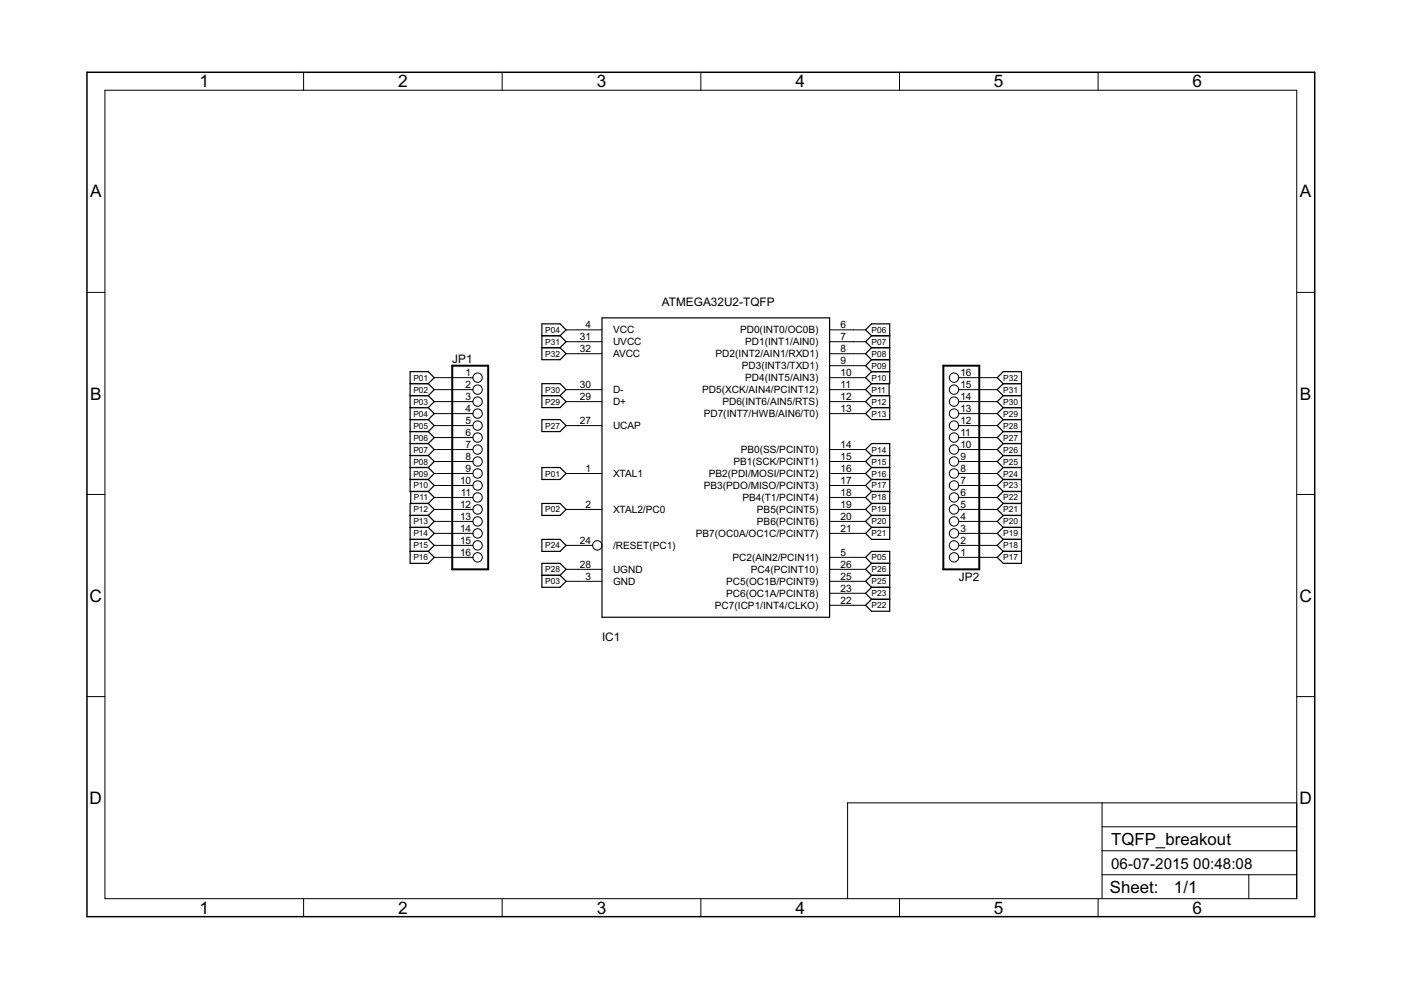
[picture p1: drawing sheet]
<?xml version="1.0" encoding="utf-8"?>
<!DOCTYPE eagle SYSTEM "eagle.dtd">
<eagle version="7.0.0">
<drawing>
<settings>
<setting alwaysvectorfont="no"/>
<setting verticaltext="up"/>
</settings>
<grid distance="0.1" unitdist="inch" unit="inch" style="lines" multiple="1" display="no" altdistance="0.01" altunitdist="inch" altunit="inch"/>
<schematic xreflabel="%F%N/%S.%C%R" xrefpart="/%S.%C%R">
<libraries>
<library name="frames">
<symbols>
<symbol name="A4L-LOC">
<wire x1="256.54" y1="3.81" x2="256.54" y2="8.89" width="0.1016" layer="94"/>
<wire x1="256.54" y1="8.89" x2="256.54" y2="13.97" width="0.1016" layer="94"/>
<wire x1="256.54" y1="13.97" x2="256.54" y2="19.05" width="0.1016" layer="94"/>
<wire x1="256.54" y1="19.05" x2="256.54" y2="24.13" width="0.1016" layer="94"/>
<wire x1="161.29" y1="3.81" x2="161.29" y2="24.13" width="0.1016" layer="94"/>
<wire x1="161.29" y1="24.13" x2="215.265" y2="24.13" width="0.1016" layer="94"/>
<wire x1="215.265" y1="24.13" x2="256.54" y2="24.13" width="0.1016" layer="94"/>
<wire x1="246.38" y1="3.81" x2="246.38" y2="8.89" width="0.1016" layer="94"/>
<wire x1="246.38" y1="8.89" x2="256.54" y2="8.89" width="0.1016" layer="94"/>
<wire x1="246.38" y1="8.89" x2="215.265" y2="8.89" width="0.1016" layer="94"/>
<wire x1="215.265" y1="8.89" x2="215.265" y2="3.81" width="0.1016" layer="94"/>
<wire x1="215.265" y1="8.89" x2="215.265" y2="13.97" width="0.1016" layer="94"/>
<wire x1="215.265" y1="13.97" x2="256.54" y2="13.97" width="0.1016" layer="94"/>
<wire x1="215.265" y1="13.97" x2="215.265" y2="19.05" width="0.1016" layer="94"/>
<wire x1="215.265" y1="19.05" x2="256.54" y2="19.05" width="0.1016" layer="94"/>
<wire x1="215.265" y1="19.05" x2="215.265" y2="24.13" width="0.1016" layer="94"/>
<text x="217.17" y="15.24" size="2.54" layer="94">&gt;DRAWING_NAME</text>
<text x="217.17" y="10.16" size="2.286" layer="94">&gt;LAST_DATE_TIME</text>
<text x="230.505" y="5.08" size="2.54" layer="94">&gt;SHEET</text>
<text x="216.916" y="4.953" size="2.54" layer="94">Sheet:</text>
<frame x1="0" y1="0" x2="260.35" y2="179.07" columns="6" rows="4" layer="94"/>
</symbol>
</symbols>
<devicesets>
<deviceset name="A4L-LOC" prefix="FRAME" uservalue="yes">
<gates>
<gate name="G$1" symbol="A4L-LOC" x="0" y="0"/>
</gates>
<devices>
<device name="">
<technologies>
<technology name=""/>
</technologies>
</device>
</devices>
</deviceset>
</devicesets>
</library>
<library name="adafruit">
<symbols>
<symbol name="ATMEGA32U2">
<wire x1="-17.78" y1="30.48" x2="30.48" y2="30.48" width="0.254" layer="94"/>
<wire x1="30.48" y1="30.48" x2="30.48" y2="-33.02" width="0.254" layer="94"/>
<wire x1="30.48" y1="-33.02" x2="-17.78" y2="-33.02" width="0.254" layer="94"/>
<wire x1="-17.78" y1="-33.02" x2="-17.78" y2="30.48" width="0.254" layer="94"/>
<text x="-17.78" y="-38.1" size="1.778" layer="95">&gt;NAME</text>
<text x="-5.08" y="33.02" size="1.778" layer="96">&gt;VALUE</text>
<pin name="PC2(AIN2/PCIN11)" x="35.56" y="-20.32" length="middle" rot="R180"/>
<pin name="XTAL2/PC0" x="-22.86" y="-10.16" length="middle"/>
<pin name="XTAL1" x="-22.86" y="-2.54" length="middle"/>
<pin name="GND" x="-22.86" y="-25.4" length="middle"/>
<pin name="VCC" x="-22.86" y="27.94" length="middle"/>
<pin name="UVCC" x="-22.86" y="25.4" length="middle"/>
<pin name="UGND" x="-22.86" y="-22.86" length="middle"/>
<pin name="D-" x="-22.86" y="15.24" length="middle"/>
<pin name="AVCC" x="-22.86" y="22.86" length="middle"/>
<pin name="PB3(PDO/MISO/PCINT3)" x="35.56" y="-5.08" length="middle" rot="R180"/>
<pin name="PB2(PDI/MOSI/PCINT2)" x="35.56" y="-2.54" length="middle" rot="R180"/>
<pin name="PB1(SCK/PCINT1)" x="35.56" y="0" length="middle" rot="R180"/>
<pin name="PB0(SS/PCINT0)" x="35.56" y="2.54" length="middle" rot="R180"/>
<pin name="PD7(INT7/HWB/AIN6/T0)" x="35.56" y="10.16" length="middle" rot="R180"/>
<pin name="PD6(INT6/AIN5/RTS)" x="35.56" y="12.7" length="middle" rot="R180"/>
<pin name="PD5(XCK/AIN4/PCINT12)" x="35.56" y="15.24" length="middle" rot="R180"/>
<pin name="PD4(INT5/AIN3)" x="35.56" y="17.78" length="middle" rot="R180"/>
<pin name="PD3(INT3/TXD1)" x="35.56" y="20.32" length="middle" rot="R180"/>
<pin name="PD2(INT2/AIN1/RXD1)" x="35.56" y="22.86" length="middle" rot="R180"/>
<pin name="PD1(INT1/AIN0)" x="35.56" y="25.4" length="middle" rot="R180"/>
<pin name="PD0(INT0/OC0B)" x="35.56" y="27.94" length="middle" rot="R180"/>
<pin name="PC7(ICP1/INT4/CLKO)" x="35.56" y="-30.48" length="middle" rot="R180"/>
<pin name="PC6(OC1A/PCINT8)" x="35.56" y="-27.94" length="middle" rot="R180"/>
<pin name="PC5(OC1B/PCINT9)" x="35.56" y="-25.4" length="middle" rot="R180"/>
<pin name="PC4(PCINT10)" x="35.56" y="-22.86" length="middle" rot="R180"/>
<pin name="PB4(T1/PCINT4)" x="35.56" y="-7.62" length="middle" rot="R180"/>
<pin name="PB6(PCINT6)" x="35.56" y="-12.7" length="middle" rot="R180"/>
<pin name="PB5(PCINT5)" x="35.56" y="-10.16" length="middle" rot="R180"/>
<pin name="PB7(OC0A/OC1C/PCINT7)" x="35.56" y="-15.24" length="middle" rot="R180"/>
<pin name="/RESET(PC1)" x="-22.86" y="-17.78" length="middle" function="dot"/>
<pin name="D+" x="-22.86" y="12.7" length="middle"/>
<pin name="UCAP" x="-22.86" y="7.62" length="middle"/>
</symbol>
</symbols>
<devicesets>
<deviceset name="ATMEGA32U2" prefix="IC">
<gates>
<gate name="G$1" symbol="ATMEGA32U2" x="-7.62" y="0"/>
</gates>
<devices>
<device name="-TQFP" package="TQFP32-08">
<connects>
<connect gate="G$1" pin="/RESET(PC1)" pad="24"/>
<connect gate="G$1" pin="AVCC" pad="32"/>
<connect gate="G$1" pin="D+" pad="29"/>
<connect gate="G$1" pin="D-" pad="30"/>
<connect gate="G$1" pin="GND" pad="3"/>
<connect gate="G$1" pin="PB0(SS/PCINT0)" pad="14"/>
<connect gate="G$1" pin="PB1(SCK/PCINT1)" pad="15"/>
<connect gate="G$1" pin="PB2(PDI/MOSI/PCINT2)" pad="16"/>
<connect gate="G$1" pin="PB3(PDO/MISO/PCINT3)" pad="17"/>
<connect gate="G$1" pin="PB4(T1/PCINT4)" pad="18"/>
<connect gate="G$1" pin="PB5(PCINT5)" pad="19"/>
<connect gate="G$1" pin="PB6(PCINT6)" pad="20"/>
<connect gate="G$1" pin="PB7(OC0A/OC1C/PCINT7)" pad="21"/>
<connect gate="G$1" pin="PC2(AIN2/PCIN11)" pad="5"/>
<connect gate="G$1" pin="PC4(PCINT10)" pad="26"/>
<connect gate="G$1" pin="PC5(OC1B/PCINT9)" pad="25"/>
<connect gate="G$1" pin="PC6(OC1A/PCINT8)" pad="23"/>
<connect gate="G$1" pin="PC7(ICP1/INT4/CLKO)" pad="22"/>
<connect gate="G$1" pin="PD0(INT0/OC0B)" pad="6"/>
<connect gate="G$1" pin="PD1(INT1/AIN0)" pad="7"/>
<connect gate="G$1" pin="PD2(INT2/AIN1/RXD1)" pad="8"/>
<connect gate="G$1" pin="PD3(INT3/TXD1)" pad="9"/>
<connect gate="G$1" pin="PD4(INT5/AIN3)" pad="10"/>
<connect gate="G$1" pin="PD5(XCK/AIN4/PCINT12)" pad="11"/>
<connect gate="G$1" pin="PD6(INT6/AIN5/RTS)" pad="12"/>
<connect gate="G$1" pin="PD7(INT7/HWB/AIN6/T0)" pad="13"/>
<connect gate="G$1" pin="UCAP" pad="27"/>
<connect gate="G$1" pin="UGND" pad="28"/>
<connect gate="G$1" pin="UVCC" pad="31"/>
<connect gate="G$1" pin="VCC" pad="4"/>
<connect gate="G$1" pin="XTAL1" pad="1"/>
<connect gate="G$1" pin="XTAL2/PC0" pad="2"/>
</connects>
<technologies>
<technology name=""/>
</technologies>
</device>
</devices>
</deviceset>
</devicesets>
</library>
<library name="pinhead">
<symbols>
<symbol name="PINHD16">
<wire x1="-6.35" y1="-22.86" x2="1.27" y2="-22.86" width="0.4064" layer="94"/>
<wire x1="1.27" y1="-22.86" x2="1.27" y2="20.32" width="0.4064" layer="94"/>
<wire x1="1.27" y1="20.32" x2="-6.35" y2="20.32" width="0.4064" layer="94"/>
<wire x1="-6.35" y1="20.32" x2="-6.35" y2="-22.86" width="0.4064" layer="94"/>
<text x="-6.35" y="20.955" size="1.778" layer="95">&gt;NAME</text>
<text x="-6.35" y="-25.4" size="1.778" layer="96">&gt;VALUE</text>
<pin name="1" x="-2.54" y="17.78" visible="pad" length="short" direction="pas" function="dot"/>
<pin name="2" x="-2.54" y="15.24" visible="pad" length="short" direction="pas" function="dot"/>
<pin name="3" x="-2.54" y="12.7" visible="pad" length="short" direction="pas" function="dot"/>
<pin name="4" x="-2.54" y="10.16" visible="pad" length="short" direction="pas" function="dot"/>
<pin name="5" x="-2.54" y="7.62" visible="pad" length="short" direction="pas" function="dot"/>
<pin name="6" x="-2.54" y="5.08" visible="pad" length="short" direction="pas" function="dot"/>
<pin name="7" x="-2.54" y="2.54" visible="pad" length="short" direction="pas" function="dot"/>
<pin name="8" x="-2.54" y="0" visible="pad" length="short" direction="pas" function="dot"/>
<pin name="9" x="-2.54" y="-2.54" visible="pad" length="short" direction="pas" function="dot"/>
<pin name="10" x="-2.54" y="-5.08" visible="pad" length="short" direction="pas" function="dot"/>
<pin name="11" x="-2.54" y="-7.62" visible="pad" length="short" direction="pas" function="dot"/>
<pin name="12" x="-2.54" y="-10.16" visible="pad" length="short" direction="pas" function="dot"/>
<pin name="13" x="-2.54" y="-12.7" visible="pad" length="short" direction="pas" function="dot"/>
<pin name="14" x="-2.54" y="-15.24" visible="pad" length="short" direction="pas" function="dot"/>
<pin name="15" x="-2.54" y="-17.78" visible="pad" length="short" direction="pas" function="dot"/>
<pin name="16" x="-2.54" y="-20.32" visible="pad" length="short" direction="pas" function="dot"/>
</symbol>
</symbols>
<devicesets>
<deviceset name="PINHD-1X16" prefix="JP" uservalue="yes">
<gates>
<gate name="A" symbol="PINHD16" x="0" y="0"/>
</gates>
<devices>
<device name="" package="1X16">
<connects>
<connect gate="A" pin="1" pad="1"/>
<connect gate="A" pin="10" pad="10"/>
<connect gate="A" pin="11" pad="11"/>
<connect gate="A" pin="12" pad="12"/>
<connect gate="A" pin="13" pad="13"/>
<connect gate="A" pin="14" pad="14"/>
<connect gate="A" pin="15" pad="15"/>
<connect gate="A" pin="16" pad="16"/>
<connect gate="A" pin="2" pad="2"/>
<connect gate="A" pin="3" pad="3"/>
<connect gate="A" pin="4" pad="4"/>
<connect gate="A" pin="5" pad="5"/>
<connect gate="A" pin="6" pad="6"/>
<connect gate="A" pin="7" pad="7"/>
<connect gate="A" pin="8" pad="8"/>
<connect gate="A" pin="9" pad="9"/>
</connects>
<technologies>
<technology name=""/>
</technologies>
</device>
<device name="/90" package="1X16/90">
<connects>
<connect gate="A" pin="1" pad="1"/>
<connect gate="A" pin="10" pad="10"/>
<connect gate="A" pin="11" pad="11"/>
<connect gate="A" pin="12" pad="12"/>
<connect gate="A" pin="13" pad="13"/>
<connect gate="A" pin="14" pad="14"/>
<connect gate="A" pin="15" pad="15"/>
<connect gate="A" pin="16" pad="16"/>
<connect gate="A" pin="2" pad="2"/>
<connect gate="A" pin="3" pad="3"/>
<connect gate="A" pin="4" pad="4"/>
<connect gate="A" pin="5" pad="5"/>
<connect gate="A" pin="6" pad="6"/>
<connect gate="A" pin="7" pad="7"/>
<connect gate="A" pin="8" pad="8"/>
<connect gate="A" pin="9" pad="9"/>
</connects>
<technologies>
<technology name=""/>
</technologies>
</device>
</devices>
</deviceset>
</devicesets>
</library>
</libraries>
<attributes>
</attributes>
<variantdefs>
</variantdefs>
<classes>
<class number="0" name="default" width="0" drill="0">
</class>
</classes>
<parts>
<part name="FRAME1" library="frames" deviceset="A4L-LOC" device="" value="value"/>
<part name="IC1" library="adafruit" deviceset="ATMEGA32U2" device="-TQFP"/>
<part name="JP1" library="pinhead" deviceset="PINHD-1X16" device=""/>
<part name="JP2" library="pinhead" deviceset="PINHD-1X16" device=""/>
</parts>
<sheets>
<sheet>
<plain>
</plain>
<instances>
<instance part="FRAME1" gate="G$1" x="0" y="0"/>
<instance part="IC1" gate="G$1" x="127" y="96.52"/>
<instance part="JP1" gate="A" x="83.82" y="96.52"/>
<instance part="JP2" gate="A" x="182.88" y="93.98" rot="R180"/>
</instances>
<busses>
</busses>
<nets>
<net name="P01" class="0">
<segment>
<pinref part="JP1" gate="A" pin="1"/>
<wire x1="81.28" y1="114.3" x2="73.66" y2="114.3" width="0.1524" layer="91"/>
<label x="73.66" y="114.3" size="1.27" layer="95" rot="R180" xref="yes"/>
</segment>
<segment>
<pinref part="IC1" gate="G$1" pin="XTAL1"/>
<wire x1="104.14" y1="93.98" x2="101.6" y2="93.98" width="0.1524" layer="91"/>
<label x="101.6" y="93.98" size="1.27" layer="95" rot="R180" xref="yes"/>
</segment>
</net>
<net name="P02" class="0">
<segment>
<pinref part="JP1" gate="A" pin="2"/>
<wire x1="81.28" y1="111.76" x2="73.66" y2="111.76" width="0.1524" layer="91"/>
<label x="73.66" y="111.76" size="1.27" layer="95" rot="R180" xref="yes"/>
</segment>
<segment>
<pinref part="IC1" gate="G$1" pin="XTAL2/PC0"/>
<wire x1="104.14" y1="86.36" x2="101.6" y2="86.36" width="0.1524" layer="91"/>
<label x="101.6" y="86.36" size="1.27" layer="95" rot="R180" xref="yes"/>
</segment>
</net>
<net name="P03" class="0">
<segment>
<pinref part="JP1" gate="A" pin="3"/>
<wire x1="81.28" y1="109.22" x2="73.66" y2="109.22" width="0.1524" layer="91"/>
<label x="73.66" y="109.22" size="1.27" layer="95" rot="R180" xref="yes"/>
</segment>
<segment>
<pinref part="IC1" gate="G$1" pin="GND"/>
<wire x1="104.14" y1="71.12" x2="101.6" y2="71.12" width="0.1524" layer="91"/>
<label x="101.6" y="71.12" size="1.27" layer="95" rot="R180" xref="yes"/>
</segment>
</net>
<net name="P04" class="0">
<segment>
<pinref part="JP1" gate="A" pin="4"/>
<wire x1="81.28" y1="106.68" x2="73.66" y2="106.68" width="0.1524" layer="91"/>
<label x="73.66" y="106.68" size="1.27" layer="95" rot="R180" xref="yes"/>
</segment>
<segment>
<pinref part="IC1" gate="G$1" pin="VCC"/>
<wire x1="104.14" y1="124.46" x2="101.6" y2="124.46" width="0.1524" layer="91"/>
<label x="101.6" y="124.46" size="1.27" layer="95" rot="R180" xref="yes"/>
</segment>
</net>
<net name="P05" class="0">
<segment>
<pinref part="JP1" gate="A" pin="5"/>
<wire x1="81.28" y1="104.14" x2="73.66" y2="104.14" width="0.1524" layer="91"/>
<label x="73.66" y="104.14" size="1.27" layer="95" rot="R180" xref="yes"/>
</segment>
<segment>
<pinref part="IC1" gate="G$1" pin="PC2(AIN2/PCIN11)"/>
<wire x1="162.56" y1="76.2" x2="165.1" y2="76.2" width="0.1524" layer="91"/>
<label x="165.1" y="76.2" size="1.27" layer="95" xref="yes"/>
</segment>
</net>
<net name="P06" class="0">
<segment>
<pinref part="JP1" gate="A" pin="6"/>
<wire x1="81.28" y1="101.6" x2="73.66" y2="101.6" width="0.1524" layer="91"/>
<label x="73.66" y="101.6" size="1.27" layer="95" rot="R180" xref="yes"/>
</segment>
<segment>
<pinref part="IC1" gate="G$1" pin="PD0(INT0/OC0B)"/>
<wire x1="162.56" y1="124.46" x2="165.1" y2="124.46" width="0.1524" layer="91"/>
<label x="165.1" y="124.46" size="1.27" layer="95" xref="yes"/>
</segment>
</net>
<net name="P07" class="0">
<segment>
<pinref part="JP1" gate="A" pin="7"/>
<wire x1="81.28" y1="99.06" x2="73.66" y2="99.06" width="0.1524" layer="91"/>
<label x="73.66" y="99.06" size="1.27" layer="95" rot="R180" xref="yes"/>
</segment>
<segment>
<pinref part="IC1" gate="G$1" pin="PD1(INT1/AIN0)"/>
<wire x1="162.56" y1="121.92" x2="165.1" y2="121.92" width="0.1524" layer="91"/>
<label x="165.1" y="121.92" size="1.27" layer="95" xref="yes"/>
</segment>
</net>
<net name="P08" class="0">
<segment>
<pinref part="JP1" gate="A" pin="8"/>
<wire x1="81.28" y1="96.52" x2="73.66" y2="96.52" width="0.1524" layer="91"/>
<label x="73.66" y="96.52" size="1.27" layer="95" rot="R180" xref="yes"/>
</segment>
<segment>
<pinref part="IC1" gate="G$1" pin="PD2(INT2/AIN1/RXD1)"/>
<wire x1="162.56" y1="119.38" x2="165.1" y2="119.38" width="0.1524" layer="91"/>
<label x="165.1" y="119.38" size="1.27" layer="95" xref="yes"/>
</segment>
</net>
<net name="P09" class="0">
<segment>
<pinref part="JP1" gate="A" pin="9"/>
<wire x1="81.28" y1="93.98" x2="73.66" y2="93.98" width="0.1524" layer="91"/>
<label x="73.66" y="93.98" size="1.27" layer="95" rot="R180" xref="yes"/>
</segment>
<segment>
<pinref part="IC1" gate="G$1" pin="PD3(INT3/TXD1)"/>
<wire x1="162.56" y1="116.84" x2="165.1" y2="116.84" width="0.1524" layer="91"/>
<label x="165.1" y="116.84" size="1.27" layer="95" xref="yes"/>
</segment>
</net>
<net name="P10" class="0">
<segment>
<pinref part="JP1" gate="A" pin="10"/>
<wire x1="81.28" y1="91.44" x2="73.66" y2="91.44" width="0.1524" layer="91"/>
<label x="73.66" y="91.44" size="1.27" layer="95" rot="R180" xref="yes"/>
</segment>
<segment>
<pinref part="IC1" gate="G$1" pin="PD4(INT5/AIN3)"/>
<wire x1="162.56" y1="114.3" x2="165.1" y2="114.3" width="0.1524" layer="91"/>
<label x="165.1" y="114.3" size="1.27" layer="95" xref="yes"/>
</segment>
</net>
<net name="P11" class="0">
<segment>
<pinref part="JP1" gate="A" pin="11"/>
<wire x1="81.28" y1="88.9" x2="73.66" y2="88.9" width="0.1524" layer="91"/>
<label x="73.66" y="88.9" size="1.27" layer="95" rot="R180" xref="yes"/>
</segment>
<segment>
<pinref part="IC1" gate="G$1" pin="PD5(XCK/AIN4/PCINT12)"/>
<wire x1="162.56" y1="111.76" x2="165.1" y2="111.76" width="0.1524" layer="91"/>
<label x="165.1" y="111.76" size="1.27" layer="95" xref="yes"/>
</segment>
</net>
<net name="P12" class="0">
<segment>
<pinref part="JP1" gate="A" pin="12"/>
<wire x1="81.28" y1="86.36" x2="73.66" y2="86.36" width="0.1524" layer="91"/>
<label x="73.66" y="86.36" size="1.27" layer="95" rot="R180" xref="yes"/>
</segment>
<segment>
<pinref part="IC1" gate="G$1" pin="PD6(INT6/AIN5/RTS)"/>
<wire x1="165.1" y1="109.22" x2="162.56" y2="109.22" width="0.1524" layer="91"/>
<label x="165.1" y="109.22" size="1.27" layer="95" xref="yes"/>
</segment>
</net>
<net name="P13" class="0">
<segment>
<pinref part="JP1" gate="A" pin="13"/>
<wire x1="81.28" y1="83.82" x2="73.66" y2="83.82" width="0.1524" layer="91"/>
<label x="73.66" y="83.82" size="1.27" layer="95" rot="R180" xref="yes"/>
</segment>
<segment>
<pinref part="IC1" gate="G$1" pin="PD7(INT7/HWB/AIN6/T0)"/>
<wire x1="162.56" y1="106.68" x2="165.1" y2="106.68" width="0.1524" layer="91"/>
<label x="165.1" y="106.68" size="1.27" layer="95" xref="yes"/>
</segment>
</net>
<net name="P14" class="0">
<segment>
<pinref part="JP1" gate="A" pin="14"/>
<wire x1="81.28" y1="81.28" x2="73.66" y2="81.28" width="0.1524" layer="91"/>
<label x="73.66" y="81.28" size="1.27" layer="95" rot="R180" xref="yes"/>
</segment>
<segment>
<pinref part="IC1" gate="G$1" pin="PB0(SS/PCINT0)"/>
<wire x1="162.56" y1="99.06" x2="165.1" y2="99.06" width="0.1524" layer="91"/>
<label x="165.1" y="99.06" size="1.27" layer="95" xref="yes"/>
</segment>
</net>
<net name="P15" class="0">
<segment>
<pinref part="JP1" gate="A" pin="15"/>
<wire x1="81.28" y1="78.74" x2="73.66" y2="78.74" width="0.1524" layer="91"/>
<label x="73.66" y="78.74" size="1.27" layer="95" rot="R180" xref="yes"/>
</segment>
<segment>
<pinref part="IC1" gate="G$1" pin="PB1(SCK/PCINT1)"/>
<wire x1="162.56" y1="96.52" x2="165.1" y2="96.52" width="0.1524" layer="91"/>
<label x="165.1" y="96.52" size="1.27" layer="95" xref="yes"/>
</segment>
</net>
<net name="P16" class="0">
<segment>
<pinref part="JP1" gate="A" pin="16"/>
<wire x1="81.28" y1="76.2" x2="73.66" y2="76.2" width="0.1524" layer="91"/>
<label x="73.66" y="76.2" size="1.27" layer="95" rot="R180" xref="yes"/>
</segment>
<segment>
<pinref part="IC1" gate="G$1" pin="PB2(PDI/MOSI/PCINT2)"/>
<wire x1="162.56" y1="93.98" x2="165.1" y2="93.98" width="0.1524" layer="91"/>
<label x="165.1" y="93.98" size="1.27" layer="95" xref="yes"/>
</segment>
</net>
<net name="P17" class="0">
<segment>
<pinref part="JP2" gate="A" pin="1"/>
<wire x1="185.42" y1="76.2" x2="193.04" y2="76.2" width="0.1524" layer="91"/>
<label x="193.04" y="76.2" size="1.27" layer="95" xref="yes"/>
</segment>
<segment>
<pinref part="IC1" gate="G$1" pin="PB3(PDO/MISO/PCINT3)"/>
<wire x1="162.56" y1="91.44" x2="165.1" y2="91.44" width="0.1524" layer="91"/>
<label x="165.1" y="91.44" size="1.27" layer="95" xref="yes"/>
</segment>
</net>
<net name="P18" class="0">
<segment>
<pinref part="JP2" gate="A" pin="2"/>
<wire x1="185.42" y1="78.74" x2="193.04" y2="78.74" width="0.1524" layer="91"/>
<label x="193.04" y="78.74" size="1.27" layer="95" xref="yes"/>
</segment>
<segment>
<pinref part="IC1" gate="G$1" pin="PB4(T1/PCINT4)"/>
<wire x1="162.56" y1="88.9" x2="165.1" y2="88.9" width="0.1524" layer="91"/>
<label x="165.1" y="88.9" size="1.27" layer="95" xref="yes"/>
</segment>
</net>
<net name="P19" class="0">
<segment>
<pinref part="JP2" gate="A" pin="3"/>
<wire x1="185.42" y1="81.28" x2="193.04" y2="81.28" width="0.1524" layer="91"/>
<label x="193.04" y="81.28" size="1.27" layer="95" xref="yes"/>
</segment>
<segment>
<pinref part="IC1" gate="G$1" pin="PB5(PCINT5)"/>
<wire x1="162.56" y1="86.36" x2="165.1" y2="86.36" width="0.1524" layer="91"/>
<label x="165.1" y="86.36" size="1.27" layer="95" xref="yes"/>
</segment>
</net>
<net name="P20" class="0">
<segment>
<pinref part="JP2" gate="A" pin="4"/>
<wire x1="185.42" y1="83.82" x2="193.04" y2="83.82" width="0.1524" layer="91"/>
<label x="193.04" y="83.82" size="1.27" layer="95" xref="yes"/>
</segment>
<segment>
<pinref part="IC1" gate="G$1" pin="PB6(PCINT6)"/>
<wire x1="162.56" y1="83.82" x2="165.1" y2="83.82" width="0.1524" layer="91"/>
<label x="165.1" y="83.82" size="1.27" layer="95" xref="yes"/>
</segment>
</net>
<net name="P21" class="0">
<segment>
<pinref part="JP2" gate="A" pin="5"/>
<wire x1="185.42" y1="86.36" x2="193.04" y2="86.36" width="0.1524" layer="91"/>
<label x="193.04" y="86.36" size="1.27" layer="95" xref="yes"/>
</segment>
<segment>
<pinref part="IC1" gate="G$1" pin="PB7(OC0A/OC1C/PCINT7)"/>
<wire x1="162.56" y1="81.28" x2="165.1" y2="81.28" width="0.1524" layer="91"/>
<label x="165.1" y="81.28" size="1.27" layer="95" xref="yes"/>
</segment>
</net>
<net name="P22" class="0">
<segment>
<pinref part="JP2" gate="A" pin="6"/>
<wire x1="185.42" y1="88.9" x2="193.04" y2="88.9" width="0.1524" layer="91"/>
<label x="193.04" y="88.9" size="1.27" layer="95" xref="yes"/>
</segment>
<segment>
<pinref part="IC1" gate="G$1" pin="PC7(ICP1/INT4/CLKO)"/>
<wire x1="162.56" y1="66.04" x2="165.1" y2="66.04" width="0.1524" layer="91"/>
<label x="165.1" y="66.04" size="1.27" layer="95" xref="yes"/>
</segment>
</net>
<net name="P23" class="0">
<segment>
<pinref part="JP2" gate="A" pin="7"/>
<wire x1="185.42" y1="91.44" x2="193.04" y2="91.44" width="0.1524" layer="91"/>
<label x="193.04" y="91.44" size="1.27" layer="95" xref="yes"/>
</segment>
<segment>
<pinref part="IC1" gate="G$1" pin="PC6(OC1A/PCINT8)"/>
<wire x1="162.56" y1="68.58" x2="165.1" y2="68.58" width="0.1524" layer="91"/>
<label x="165.1" y="68.58" size="1.27" layer="95" xref="yes"/>
</segment>
</net>
<net name="P24" class="0">
<segment>
<pinref part="JP2" gate="A" pin="8"/>
<wire x1="185.42" y1="93.98" x2="193.04" y2="93.98" width="0.1524" layer="91"/>
<label x="193.04" y="93.98" size="1.27" layer="95" xref="yes"/>
</segment>
<segment>
<pinref part="IC1" gate="G$1" pin="/RESET(PC1)"/>
<wire x1="104.14" y1="78.74" x2="101.6" y2="78.74" width="0.1524" layer="91"/>
<label x="101.6" y="78.74" size="1.27" layer="95" rot="R180" xref="yes"/>
</segment>
</net>
<net name="P25" class="0">
<segment>
<pinref part="JP2" gate="A" pin="9"/>
<wire x1="185.42" y1="96.52" x2="193.04" y2="96.52" width="0.1524" layer="91"/>
<label x="193.04" y="96.52" size="1.27" layer="95" xref="yes"/>
</segment>
<segment>
<pinref part="IC1" gate="G$1" pin="PC5(OC1B/PCINT9)"/>
<wire x1="162.56" y1="71.12" x2="165.1" y2="71.12" width="0.1524" layer="91"/>
<label x="165.1" y="71.12" size="1.27" layer="95" xref="yes"/>
</segment>
</net>
<net name="P26" class="0">
<segment>
<pinref part="JP2" gate="A" pin="10"/>
<wire x1="185.42" y1="99.06" x2="193.04" y2="99.06" width="0.1524" layer="91"/>
<label x="193.04" y="99.06" size="1.27" layer="95" xref="yes"/>
</segment>
<segment>
<pinref part="IC1" gate="G$1" pin="PC4(PCINT10)"/>
<wire x1="162.56" y1="73.66" x2="165.1" y2="73.66" width="0.1524" layer="91"/>
<label x="165.1" y="73.66" size="1.27" layer="95" xref="yes"/>
</segment>
</net>
<net name="P27" class="0">
<segment>
<pinref part="JP2" gate="A" pin="11"/>
<wire x1="185.42" y1="101.6" x2="193.04" y2="101.6" width="0.1524" layer="91"/>
<label x="193.04" y="101.6" size="1.27" layer="95" xref="yes"/>
</segment>
<segment>
<pinref part="IC1" gate="G$1" pin="UCAP"/>
<wire x1="104.14" y1="104.14" x2="101.6" y2="104.14" width="0.1524" layer="91"/>
<label x="101.6" y="104.14" size="1.27" layer="95" rot="R180" xref="yes"/>
</segment>
</net>
<net name="P28" class="0">
<segment>
<pinref part="JP2" gate="A" pin="12"/>
<wire x1="185.42" y1="104.14" x2="193.04" y2="104.14" width="0.1524" layer="91"/>
<label x="193.04" y="104.14" size="1.27" layer="95" xref="yes"/>
</segment>
<segment>
<pinref part="IC1" gate="G$1" pin="UGND"/>
<wire x1="104.14" y1="73.66" x2="101.6" y2="73.66" width="0.1524" layer="91"/>
<label x="101.6" y="73.66" size="1.27" layer="95" rot="R180" xref="yes"/>
</segment>
</net>
<net name="P29" class="0">
<segment>
<pinref part="JP2" gate="A" pin="13"/>
<wire x1="185.42" y1="106.68" x2="193.04" y2="106.68" width="0.1524" layer="91"/>
<label x="193.04" y="106.68" size="1.27" layer="95" xref="yes"/>
</segment>
<segment>
<pinref part="IC1" gate="G$1" pin="D+"/>
<wire x1="104.14" y1="109.22" x2="101.6" y2="109.22" width="0.1524" layer="91"/>
<label x="101.6" y="109.22" size="1.27" layer="95" rot="R180" xref="yes"/>
</segment>
</net>
<net name="P30" class="0">
<segment>
<pinref part="JP2" gate="A" pin="14"/>
<wire x1="185.42" y1="109.22" x2="193.04" y2="109.22" width="0.1524" layer="91"/>
<label x="193.04" y="109.22" size="1.27" layer="95" xref="yes"/>
</segment>
<segment>
<pinref part="IC1" gate="G$1" pin="D-"/>
<wire x1="104.14" y1="111.76" x2="101.6" y2="111.76" width="0.1524" layer="91"/>
<label x="101.6" y="111.76" size="1.27" layer="95" rot="R180" xref="yes"/>
</segment>
</net>
<net name="P31" class="0">
<segment>
<pinref part="JP2" gate="A" pin="15"/>
<wire x1="185.42" y1="111.76" x2="193.04" y2="111.76" width="0.1524" layer="91"/>
<label x="193.04" y="111.76" size="1.27" layer="95" xref="yes"/>
</segment>
<segment>
<pinref part="IC1" gate="G$1" pin="UVCC"/>
<wire x1="104.14" y1="121.92" x2="101.6" y2="121.92" width="0.1524" layer="91"/>
<label x="101.6" y="121.92" size="1.27" layer="95" rot="R180" xref="yes"/>
</segment>
</net>
<net name="P32" class="0">
<segment>
<pinref part="JP2" gate="A" pin="16"/>
<wire x1="185.42" y1="114.3" x2="193.04" y2="114.3" width="0.1524" layer="91"/>
<label x="193.04" y="114.3" size="1.27" layer="95" xref="yes"/>
</segment>
<segment>
<pinref part="IC1" gate="G$1" pin="AVCC"/>
<wire x1="104.14" y1="119.38" x2="101.6" y2="119.38" width="0.1524" layer="91"/>
<label x="101.6" y="119.38" size="1.27" layer="95" rot="R180" xref="yes"/>
</segment>
</net>
</nets>
</sheet>
</sheets>
</schematic>
</drawing>
</eagle>
